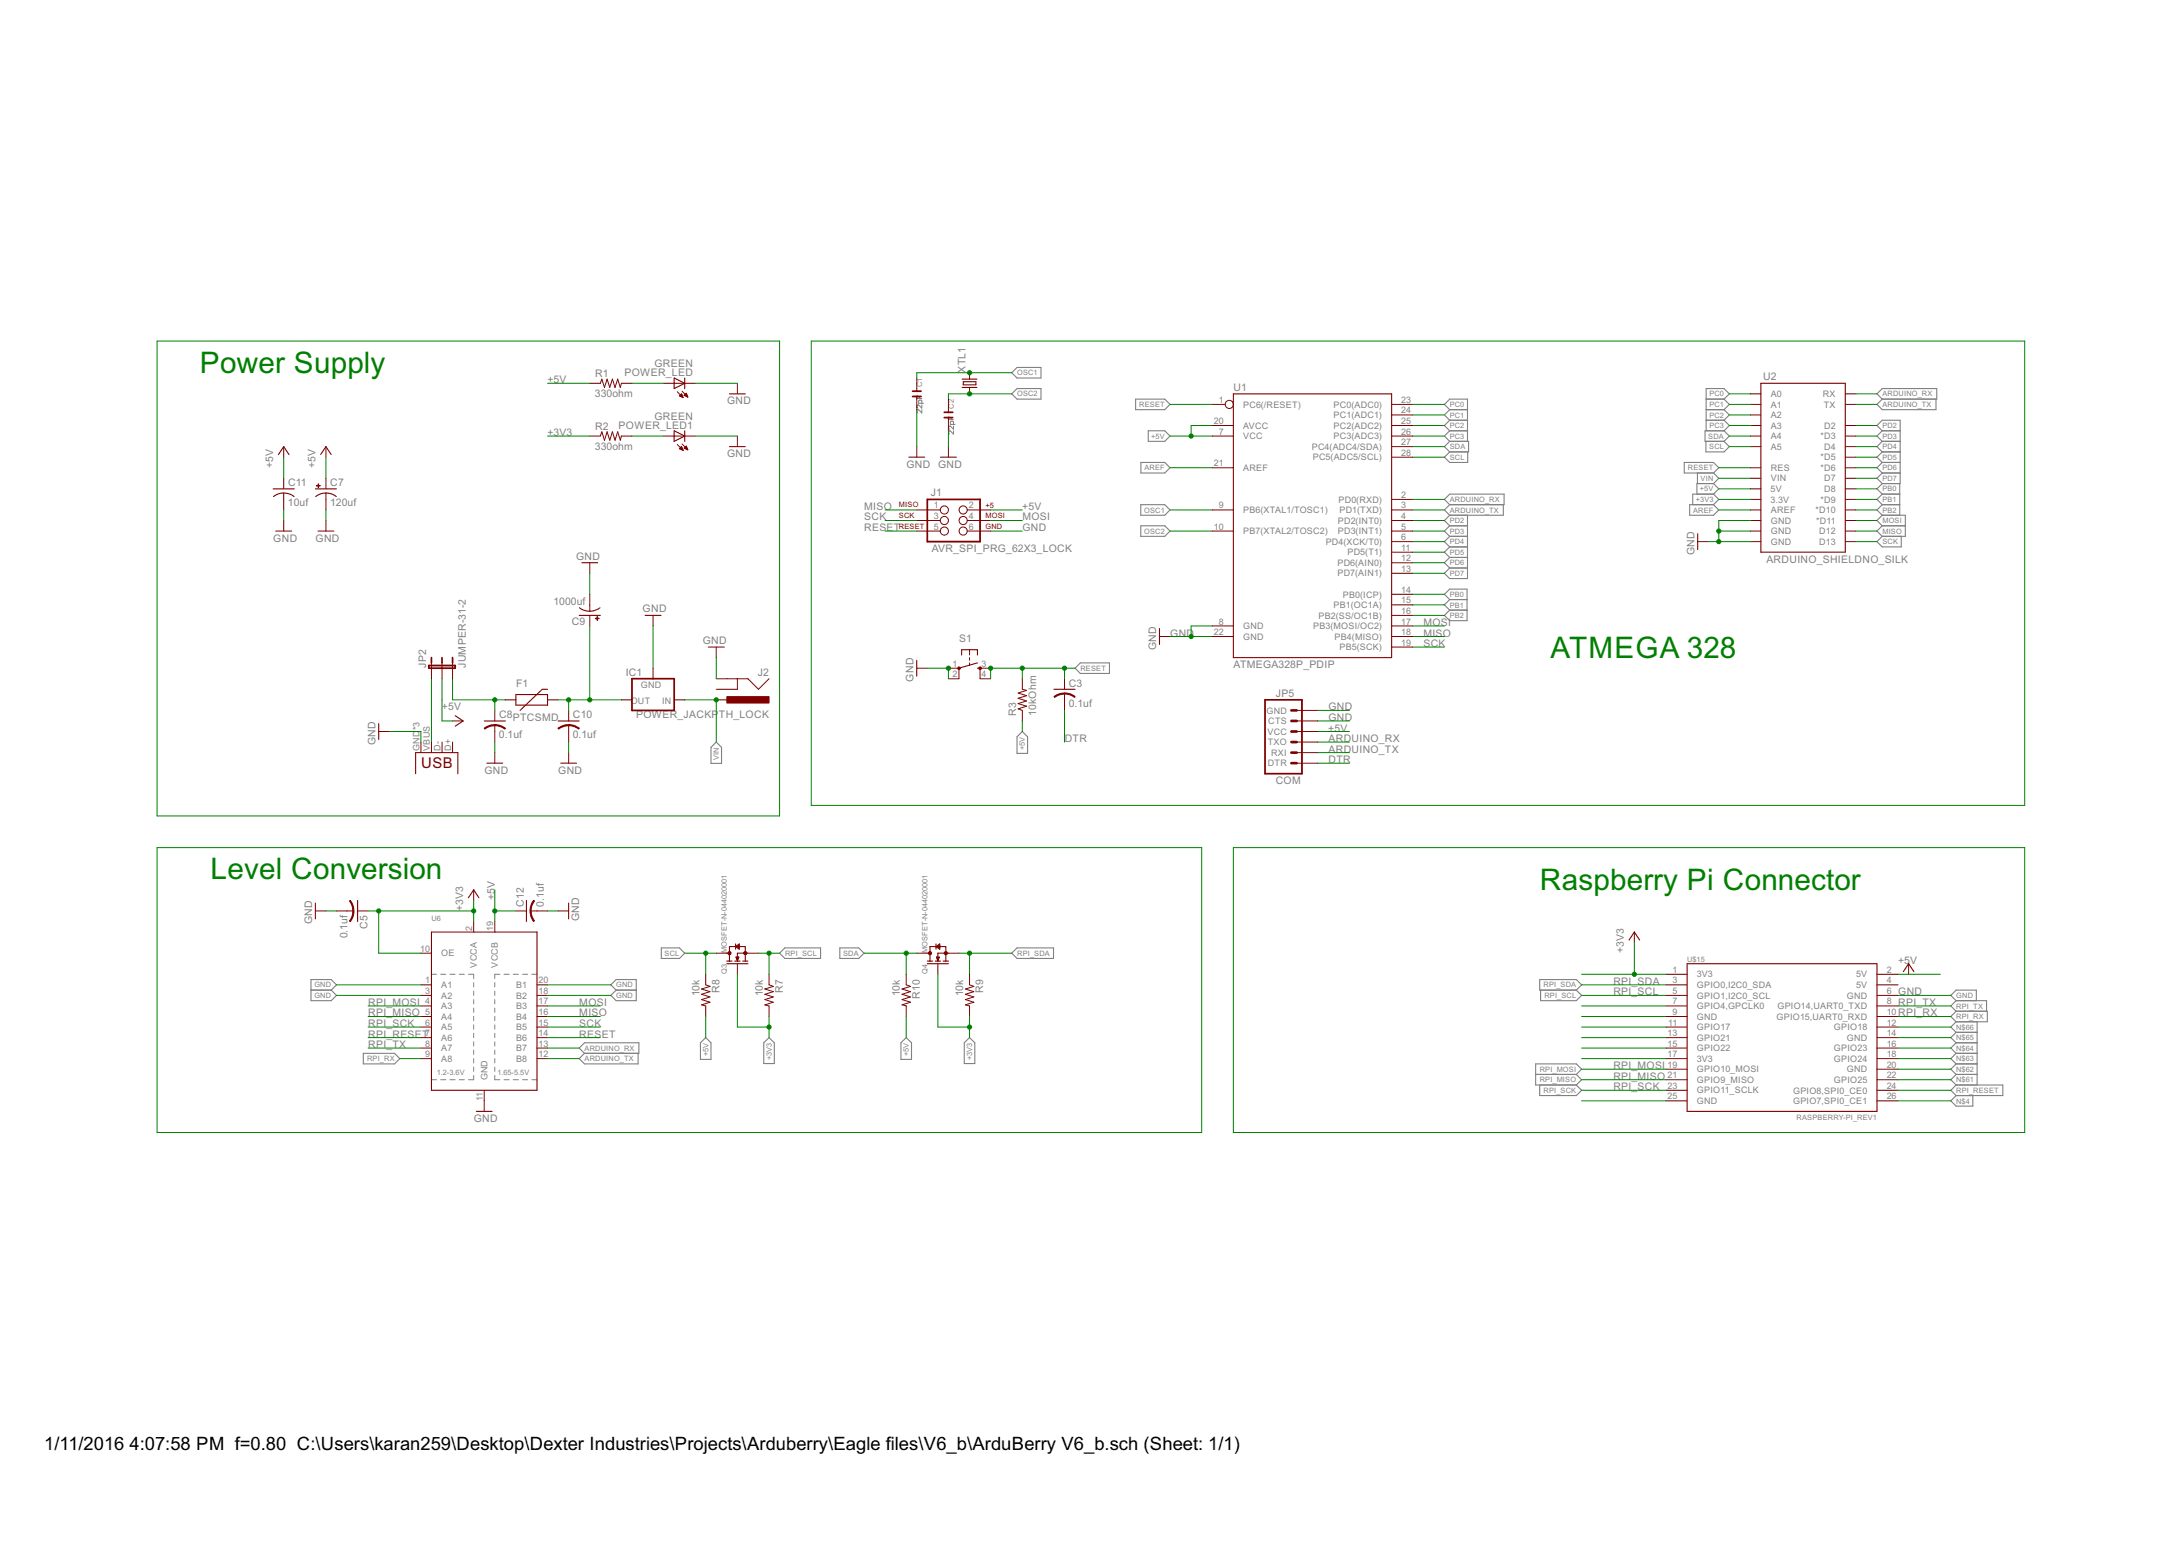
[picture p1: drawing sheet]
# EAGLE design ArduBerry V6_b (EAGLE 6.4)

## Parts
C1  22pF  C-0805  [C0805]
C2  22pF  C-0805  [C0805]
C3  0.1uf  C-USC0603  [C0603]
C5  0.1uf  C-USC0603  [C0603]
C7  120uf  CPOL-USE2.5-6  [E2,5-6]
C8  0.1uf  C-USC0603  [C0603]
C9  1000uf  CPOL-USE3.5-10  [E3,5-10]
C10  0.1uf  C-USC0603  [C0603]
C11  10uf  C-USC0805  [C0805]
C12  0.1uf  C-USC0603  [C0603]
F1  PTCSMD  [PTC-1206]
IC1  V_REG_78XXSIDE  [78XXL]
J1  AVR_SPI_PRG_62X3_LOCK  [2X3_LOCK]
J2  POWER_JACKPTH_LOCK  [POWER_JACK_PTH_LOCK]
JP1  USB-MICROB  [USB-MICROB]
JP2  JUMPER-31-2  [SJ_3_PASTE1&2]
JP5  COM  ARDUINO_SERIAL_PROGRAMPTH  [1X06]
POWER_LED  GREEN  LED-GREEN0603  [LED-0603]
POWER_LED1  GREEN  LED-GREEN0603  [LED-0603]
Q3  MOSFET-N-044020001  [SOT23]
Q4  MOSFET-N-044020001  [SOT23]
R1  330ohm  RESISTOR0603  [0603-RES]
R2  330ohm  RESISTOR0603  [0603-RES]
R3  10kOhm  RESISTOR0603  [0603-RES]
R7  10k  RESISTOR0603  [0603-RES]
R8  10k  RESISTOR0603  [0603-RES]
R9  10k  RESISTOR0603  [0603-RES]
R10  10k  RESISTOR0603  [0603-RES]
S1  TAC_SWITCHPTH  [TACTILE-PTH]
U1  ATMEGA328P_PDIP  [DIL28-3]
U2  ARDUINO_SHIELDNO_SILK  [DUEMILANOVE_VIAS]
U6  TXB0108PWR  [TSSOP20]
U$15  RASPBERRY-PI_REV1  [RASPBERRY-PI_REV1]
XTL1  CRYSTALHC49S  [HC49/S]

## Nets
5V_IN_USB: JP1.VBUS JP2.1
+3V3 [POWER]: C5.1 Q3.1(G) Q4.1(G) R2.1 R7.2 R9.2 U2.3.3V U6.2(VCCA) U6.10(OE) U$15.1(3V3)
+5V [POWER]: C7.+ C11.1 C12.1 J1.2 JP2.2 JP5.4(VCC) R1.1 R3.1 R8.2 R10.2 U1.7(VCC) U1.20(AVCC) U2.5V U6.19(VCCB) U$15.2(5V)
ARDUINO_RX: JP5.3(TXO) U1.2(PD0(RXD)) U2.RX U6.13(B7)
ARDUINO_TX: JP5.2(RXI) U1.3(PD1(TXD)) U2.TX U6.12(B8)
AREF [vcc]: U1.21(AREF) U2.AREF
DTR: C3.2 JP5.1(DTR)
GND: C1.2 C2.2 C5.2 C7.- C8.2 C9.- C10.2 C11.2 C12.2 IC1.GND J1.6 J2.GND JP1.GND JP1.MT1(GND) JP1.MT2(GND) JP5.5(CTS) JP5.6(GND) POWER_LED1.C POWER_LED.C S1.1 S1.2 U1.8(GND) U1.22(GND) U2.GND@0(GND) U2.GND@1(GND) U2.GND@2(GND) U6.1(A1) U6.3(A2) U6.11(GND) U6.18(B2) U6.20(B1) U$15.6(GND)
MISO: J1.1 U1.18(PB4(MISO)) U2.D12 U6.16(B4)
MOSI: J1.4 U1.17(PB3(MOSI/OC2)) U2.D11(*D11) U6.17(B3)
N$1: POWER_LED1.A R2.2
N$4: U$15.26(GPIO7,SPI0_CE1)
N$11: POWER_LED.A R1.2
N$48: U$15.7(GPIO4,GPCLK0)
N$49: U$15.9(GND)
N$50: U$15.11(GPIO17)
N$51: U$15.13(GPIO21)
N$52: U$15.15(GPIO22)
N$53: U$15.17(3V3)
N$54: U$15.25(GND)
N$61: U$15.22(GPIO25)
N$62: U$15.20(GND)
N$63: U$15.18(GPIO24)
N$64: U$15.16(GPIO23)
N$65: U$15.14(GND)
N$66: U$15.12(GPIO18)
OSC1: C1.1 U1.9(PB6(XTAL1/TOSC1)) XTL1.2
OSC2: C2.1 U1.10(PB7(XTAL2/TOSC2)) XTL1.1
PB0: U1.14(PB0(ICP)) U2.D8
PB1: U1.15(PB1(OC1A)) U2.D9(*D9)
PB2: U1.16(PB2(SS/OC1B)) U2.D10(*D10)
PC0: U1.23(PC0(ADC0)) U2.A0
PC1: U1.24(PC1(ADC1)) U2.A1
PC2: U1.25(PC2(ADC2)) U2.A2
PC3: U1.26(PC3(ADC3)) U2.A3
PD2: U1.4(PD2(INT0)) U2.D2
PD3: U1.5(PD3(INT1)) U2.D3(*D3)
PD4: U1.6(PD4(XCK/T0)) U2.D4
PD5: U1.11(PD5(T1)) U2.D5(*D5)
PD6: U1.12(PD6(AIN0)) U2.D6(*D6)
PD7: U1.13(PD7(AIN1)) U2.D7
REG_OUT [POWER]: C8.1 F1.1 JP2.3
RESET: C3.1 J1.5 R3.2 S1.3 S1.4 U1.1(PC6(/RESET)) U2.RES U6.14(B6)
RPI_MISO: U6.5(A4) U$15.21(GPIO9_MISO)
RPI_MOSI: U6.4(A3) U$15.19(GPIO10_MOSI)
RPI_RESET: U6.7(A6) U$15.24(GPIO8,SPI0_CE0)
RPI_RX: U6.9(A8) U$15.10(GPIO15,UART0_RXD)
RPI_SCK: U6.6(A5) U$15.23(GPIO11_SCLK)
RPI_SCL: Q3.2(S) R7.1 U$15.5(GPIO1,I2C0_SCL)
RPI_SDA: Q4.2(S) R9.1 U$15.3(GPIO0,I2C0_SDA)
RPI_TX: U6.8(A7) U$15.8(GPIO14,UART0_TXD)
SCK: J1.3 U1.19(PB5(SCK)) U2.D13 U6.15(B5)
SCL: Q3.3(D) R8.1 U1.28(PC5(ADC5/SCL)) U2.A5
SDA: Q4.3(D) R10.1 U1.27(PC4(ADC4/SDA)) U2.A4
VIN: IC1.IN J2.PWR U2.VIN
VIN_5V: C9.+ C10.1 F1.2 IC1.OUT
Unconnected: J2.GNDBREAK JP1.D+ JP1.D- U$15.4(5V)

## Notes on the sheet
- Power Supply
- ATMEGA 328
- Level Conversion
- Raspberry Pi Connector

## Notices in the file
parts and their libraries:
zz SparkFun: Licensing: CC v3.0 Share-Alike You are welcome to use this library for commercial purposes.
